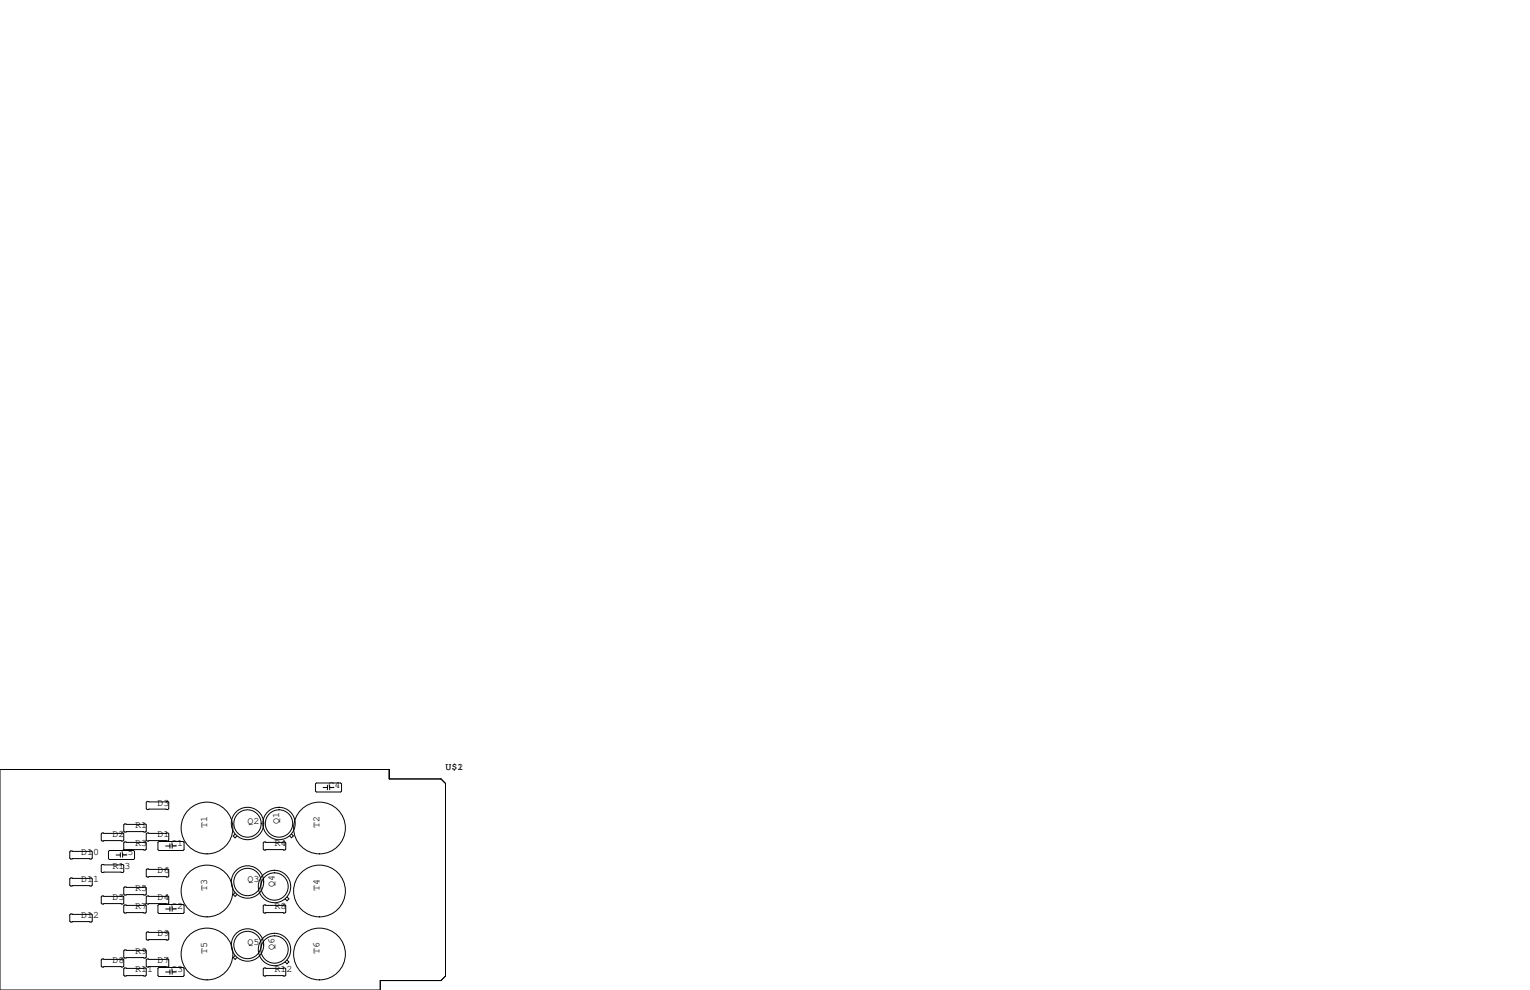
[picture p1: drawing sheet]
<svg xmlns="http://www.w3.org/2000/svg" width="432mm" height="279mm" viewBox="0 0 432 279" stroke-linecap="round" stroke-linejoin="round" font-family="sans-serif">
<g fill="none" stroke="#000" stroke-width=".28">
<path d="M0 217.2h109.9v2.6h14.6l1.2 1.3v54.4l-1.2 1.2h-17.2v2.7h-107.3zM28.8 235.1h5.9l.2 .2v1.8l-.2 .3h-5.9l-.2-.3v-1.8zM35.2 237.6h5.8l.3 .3v1.7l-.3 .3h-5.8l-.3-.3v-1.7zM35.2 232.5h5.8l.3 .3v1.8l-.3 .2h-5.8l-.3-.2v-1.8zM41.5 235.1h5.9l.2 .2v1.8l-.2 .3h-5.9l-.2-.3v-1.8zM41.5 226.2h5.9l.2 .2v1.8l-.2 .3h-5.9l-.2-.3v-1.8zM44.6 237.7l.2-.2h6.9l.2 .2v2.1l-.2 .2h-6.9l-.2-.2zM46.7 238.8h1.3M48 238.1v1.3M48.6 238.8h1.2M48.6 238.1v1.3M66.3 235.4l-.5 .5 .5 .6 .6-.6"/>
<path d="M74.5 237.6h5.9l.2 .3v1.7l-.2 .3h-5.9l-.2-.3v-1.7zM82.3 235.4l.5 .5-.5 .5-.6-.5M89.3 221h6.8l.3 .2v2.1l-.3 .2h-6.8l-.3-.2v-2.1zM91.2 222.2h1.2M92.4 221.6v1.3M93 222.2h1.2M93 221.6v1.3M19.9 257.9h5.9l.2 .3v1.8l-.2 .2h-5.9l-.2-.2v-1.8zM19.9 240.2h5.9l.2 .2v1.8l-.2 .2h-5.9l-.2-.2v-1.8zM19.9 247.8h5.9l.2 .2v1.8l-.2 .3h-5.9l-.2-.3v-1.8zM28.8 244h5.9l.2 .2v1.8l-.2 .3h-5.9l-.2-.3v-1.8zM28.8 252.9h5.9l.2 .2v1.8l-.2 .2h-5.9l-.2-.2v-1.8z"/>
<path d="M30.9 240h6.8l.3 .3v2l-.3 .3h-6.8l-.3-.3v-2zM32.8 241.3h1.2M34 240.7v1.2M34.6 240.7v1.2M34.6 241.3h1.2M35.2 250.3h5.8l.3 .3v1.7l-.3 .3h-5.8l-.3-.3v-1.7zM35.2 255.4h5.8l.3 .3v1.7l-.3 .3h-5.8l-.3-.3v-1.7zM41.3 245.5l.2-.3h5.9l.2 .3v1.8l-.2 .2h-5.9l-.2-.2zM41.3 253.1l.2-.2h5.9l.2 .2v1.8l-.2 .2h-5.9l-.2-.2zM44.6 255.5l.2-.2h6.9l.2 .2v2.1l-.2 .2h-6.9l-.2-.2zM46.7 256.5h1.3M48 255.9v1.3"/>
<path d="M48.6 255.9v1.3M48.6 256.5h1.2M66.3 251.9l-.5 .6 .5 .5 .6-.5M74.3 255.7l.2-.3h5.9l.2 .3v1.7l-.2 .3h-5.9l-.2-.3zM81 253.2l.5 .5-.5 .5-.5-.5M28.8 270.6h5.9l.2 .3v1.8l-.2 .2h-5.9l-.2-.2v-1.8zM35.2 268.1h5.8l.3 .3v1.7l-.3 .3h-5.8l-.3-.3v-1.7zM35.2 273.2h5.8l.3 .2v1.8l-.3 .3h-5.8l-.3-.3v-1.8zM41.3 263.3l.2-.3h5.9l.2 .3v1.7l-.2 .3h-5.9l-.2-.3zM41.3 270.9l.2-.3h5.9l.2 .3v1.8l-.2 .2h-5.9l-.2-.2zM44.6 273.3l.2-.3h6.9l.2 .3v2l-.2 .3h-6.9l-.2-.3zM46.7 274.3h1.3"/>
<path d="M48 273.7v1.3M48.6 273.7v1.3M48.6 274.3h1.2M66.3 269.7l-.5 .5 .5 .6 .6-.6M74.3 273.4l.2-.2h5.9l.2 .2v1.8l-.2 .3h-5.9l-.2-.3zM81 270.9l.5 .6-.5 .5-.5-.5"/>
<circle cx="58.4" cy="233.7" r="7.3"/>
<circle cx="69.8" cy="232.4" r="3.9"/>
<circle cx="69.8" cy="232.4" r="4.6"/>
<circle cx="78.7" cy="232.4" r="3.9"/>
<circle cx="78.7" cy="232.4" r="4.6"/>
<circle cx="90.2" cy="233.7" r="7.3"/>
<circle cx="58.4" cy="251.5" r="7.3"/>
<circle cx="69.8" cy="248.9" r="4.6"/>
<circle cx="69.8" cy="248.9" r="3.9"/>
<circle cx="77.5" cy="250.2" r="3.9"/>
<circle cx="77.5" cy="250.2" r="4.6"/>
<circle cx="90.2" cy="251.5" r="7.3"/>
<circle cx="58.4" cy="269.2" r="7.3"/>
<circle cx="69.8" cy="266.7" r="4.6"/>
<circle cx="69.8" cy="266.7" r="3.9"/>
<circle cx="77.5" cy="268" r="3.9"/>
<circle cx="77.5" cy="268" r="4.6"/>
<circle cx="90.2" cy="269.2" r="7.3"/>
</g>
<g font-size="2.8">
<text x="125.7" y="217.2">U$1</text>
<text x="129.1" y="217.2">2</text>
<text x="44.4" y="227.3">D3</text>
<text x="92.7" y="222.2">C4</text>
<text x="38.1" y="233.7">R1</text>
<text x="58.4" y="233.7" transform="rotate(-90 58.4 233.7)">T1</text>
<text x="69.8" y="232.4">Q2</text>
<text x="78.7" y="232.4" transform="rotate(-90 78.7 232.4)">Q1</text>
<text x="90.2" y="233.7" transform="rotate(-90 90.2 233.7)">T2</text>
<text x="31.7" y="236.2">D2</text>
<text x="38.1" y="238.8">R3</text>
<text x="44.4" y="236.2">D1</text>
<text x="48.3" y="238.8">C1</text>
<text x="77.5" y="238.8">R4</text>
<text x="22.9" y="241.3">D10</text>
<text x="31.7" y="245.1">R13</text>
<text x="34.3" y="241.3">C5</text>
<text x="22.9" y="248.9">D11</text>
<text x="38.1" y="251.5">R5</text>
<text x="44.4" y="246.4">D6</text>
<text x="58.4" y="251.5" transform="rotate(-90 58.4 251.5)">T3</text>
<text x="69.8" y="248.9">Q3</text>
<text x="77.5" y="250.2" transform="rotate(-90 77.5 250.2)">Q4</text>
<text x="90.2" y="251.5" transform="rotate(-90 90.2 251.5)">T4</text>
<text x="31.7" y="254">D5</text>
<text x="38.1" y="256.5">R7</text>
<text x="44.4" y="254">D4</text>
<text x="48.3" y="256.5">C2</text>
<text x="77.5" y="256.5">R8</text>
<text x="22.9" y="259.1">D12</text>
<text x="38.1" y="269.2">R9</text>
<text x="44.4" y="264.2">D9</text>
<text x="58.4" y="269.2" transform="rotate(-90 58.4 269.2)">T5</text>
<text x="69.8" y="266.7">Q5</text>
<text x="77.5" y="268" transform="rotate(-90 77.5 268)">Q6</text>
<text x="90.2" y="269.2" transform="rotate(-90 90.2 269.2)">T6</text>
<text x="31.7" y="271.8">D8</text>
<text x="38.1" y="274.3">R11</text>
<text x="44.4" y="271.8">D7</text>
<text x="48.3" y="274.3">C3</text>
<text x="77.5" y="274.3">R12</text>
</g>
</svg>
